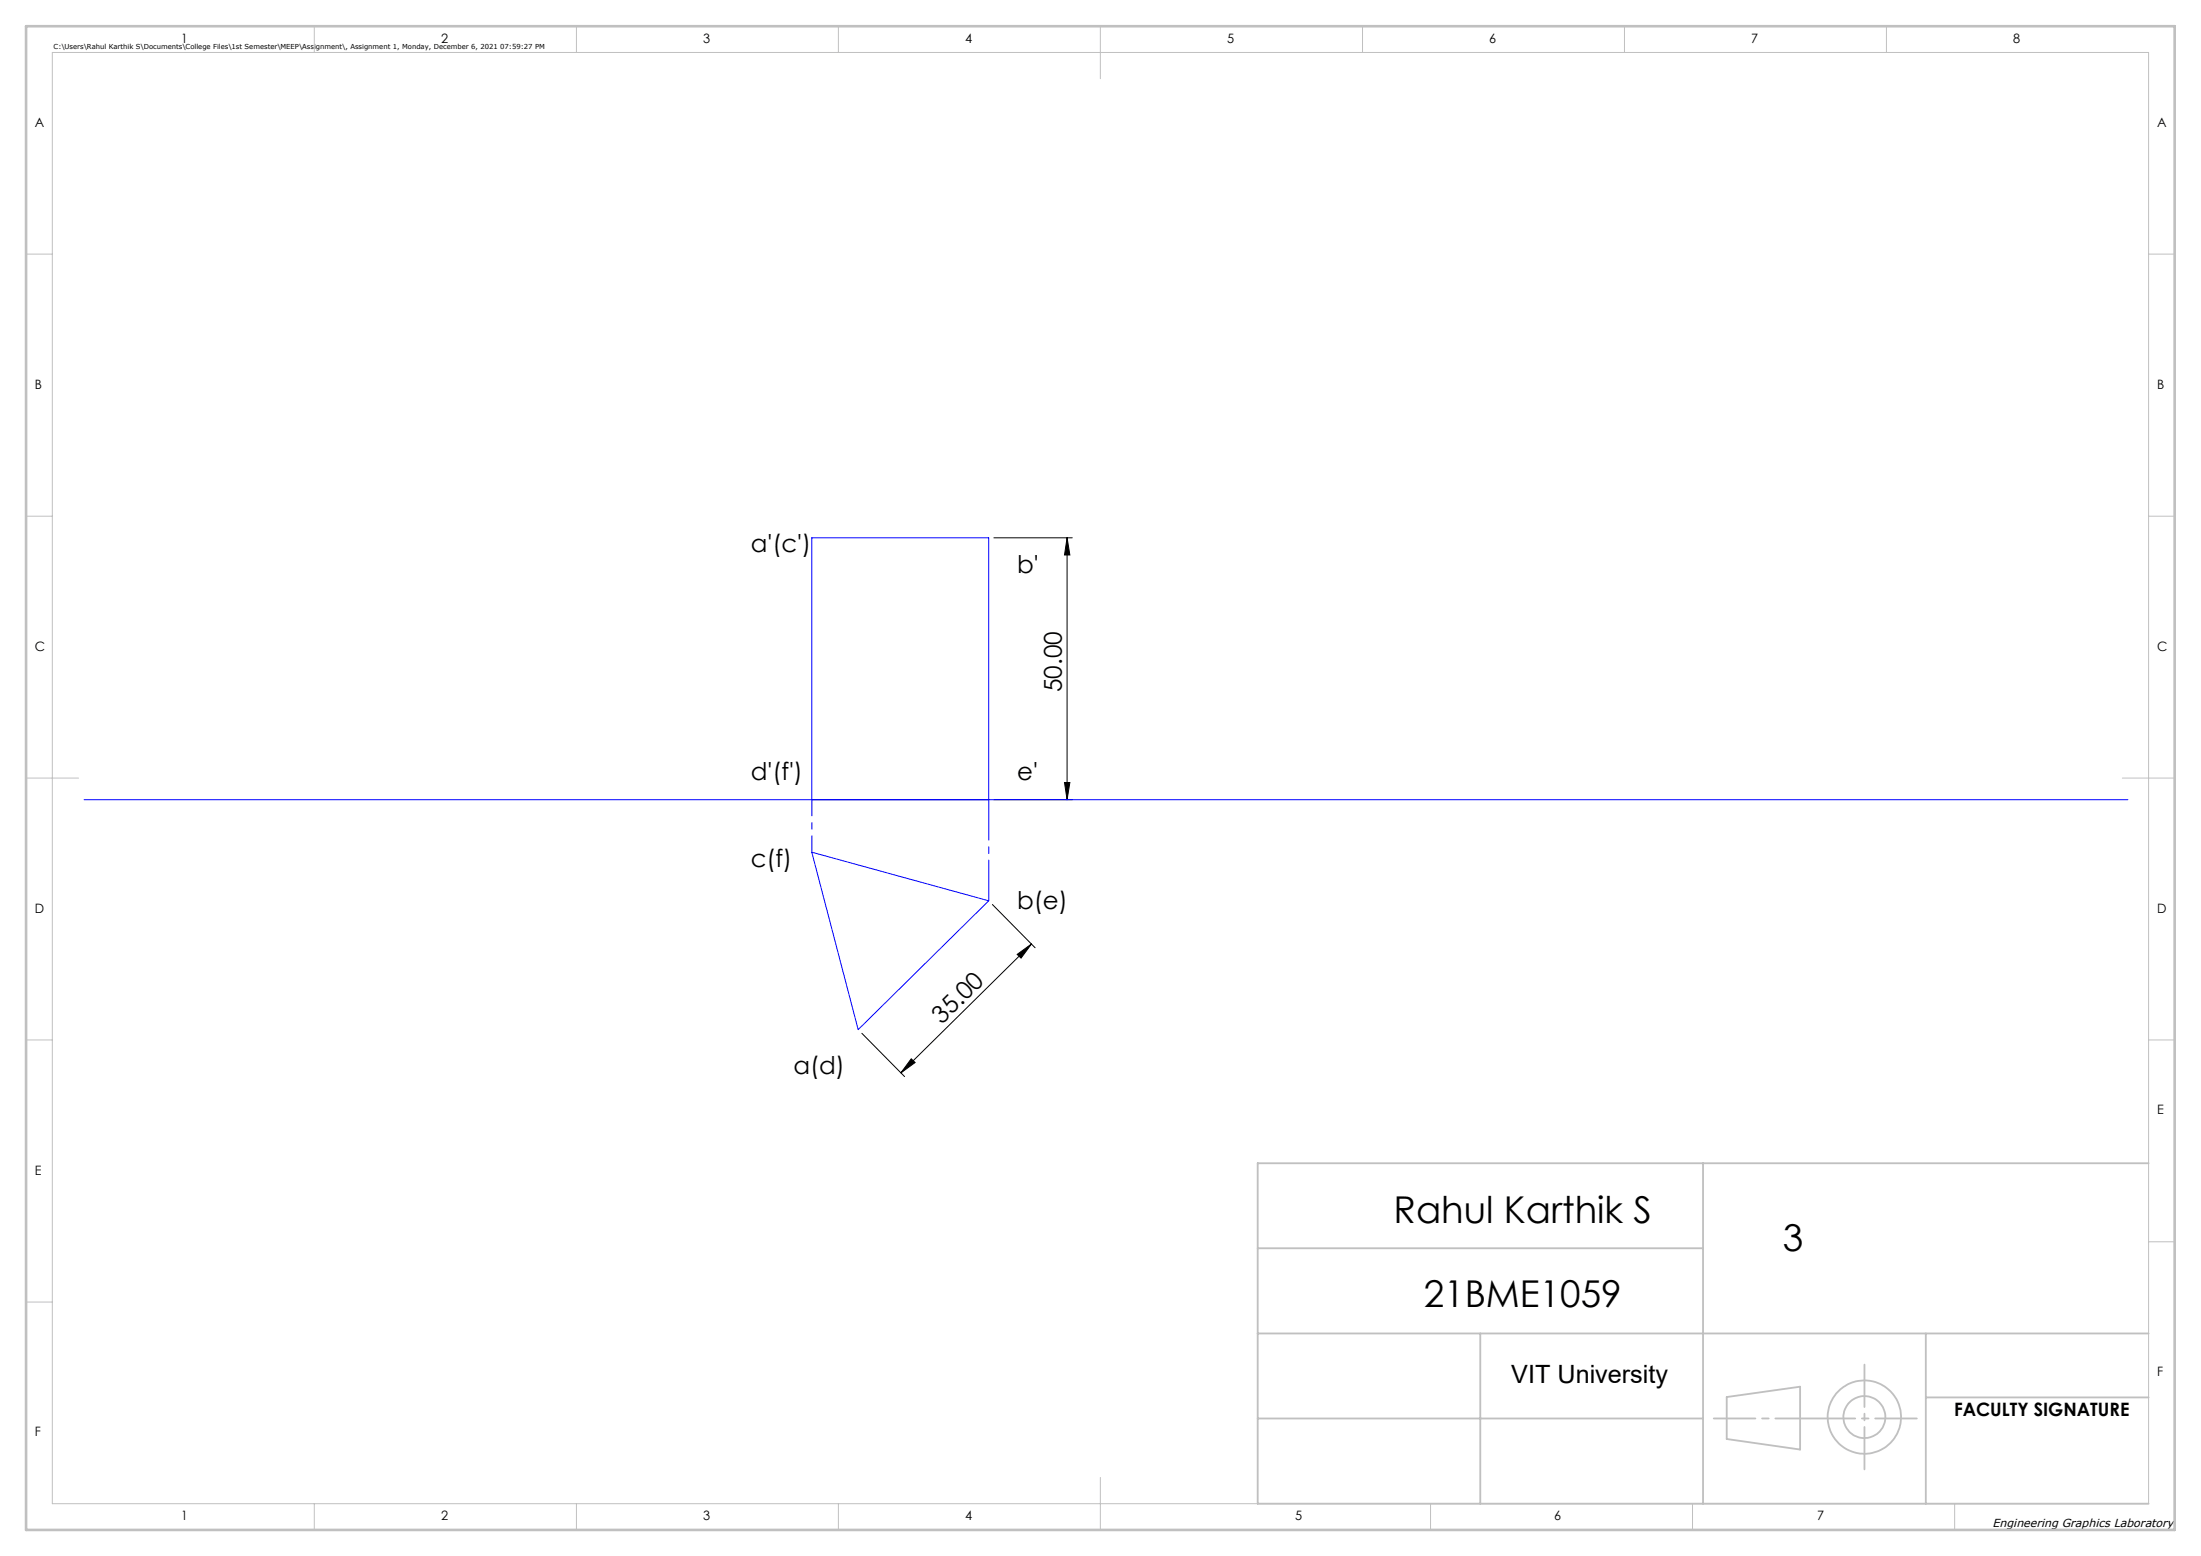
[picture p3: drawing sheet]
<svg xmlns="http://www.w3.org/2000/svg" width="420mm" height="297mm" viewBox="0 0 420 297" stroke-linecap="round" stroke-linejoin="round" font-family="sans-serif">
<path d="M189.7 102.7h14.9M203.6 102.7v49.9M203.6 102.7l.6 3.2h-1.1zM189.7 152.6h14.9M203.1 149.4h1.1l-.6 3.2zM189.4 172.6l8.1 8.3M164.5 197.2l8.1 8.3M194.1 182.2l2.7-2-2 2.7zM196.8 180.2l-24.9 24.6M173.9 202.1l.7 .7-2.7 2z" fill="none" stroke="#000" stroke-width=".19"/>
<g fill="none" stroke="#c0c0c0" stroke-width=".35">
<path d="M240 238.3h85M325 222v65M410 222h-170v65h170M240 254.5h170M282.5 254.5v32.5M367.5 254.5v32.5M240 270.8h85M329.5 266.7l14-2v12l-14-2zM367.5 266.7h42.5"/>
<circle cx="355.8" cy="270.5" r="7"/>
<circle cx="355.8" cy="270.5" r="4"/>
</g>
<g fill="none" stroke="#c0c0c0" stroke-width=".19">
<path d="M10 10h400v277h-400zM60 5v5M110 5v5M160 5v5M210 5v10M260 5v5M310 5v5M360 5v5M5 48.5h5M410 48.5h5M5 98.5h5M410 98.5h5"/>
<path d="M5 148.5h10M405 148.5h10M5 198.5h5M410 198.5h5M410 237h5M5 248.5h5M60 287v5M110 287v5M160 287v5M210 282v10M273 287v5M323 287v5"/>
<path d="M373 287v5"/>
</g>
<path d="M327 270.8h38.8" fill="none" stroke="#c0c0c0" stroke-width=".35" stroke-dasharray="15.2 1.3 1.3 1.3" stroke-dashoffset="7.3"/>
<path d="M355.8 260.5v20" fill="none" stroke="#c0c0c0" stroke-width=".35" stroke-dasharray="15.2 1.3 1.3 1.3" stroke-dashoffset="7.1"/>
<path d="M5 5h410v287h-410z" fill="none" stroke="#c0c0c0" stroke-width=".5"/>
<path d="M154.9 152.6v10" fill="none" stroke="#00f" stroke-width=".19" stroke-dasharray="15.2 1.3 1.3 1.3" stroke-dashoffset="12.1"/>
<path d="M188.7 171.9v-19.3" fill="none" stroke="#00f" stroke-width=".19" stroke-dasharray="15.2 1.3 1.3 1.3" stroke-dashoffset="7.5"/>
<path d="M16.1 152.6h389.9M154.9 152.6v-49.9h33.8v49.9M154.9 162.7l33.8 9.2-24.9 24.6z" fill="none" stroke="#00f" stroke-width=".19"/>
<g fill="#000">
<path d="M203.1 149.4h1.1l-.6 3.2zM203.6 102.7l.6 3.2h-1.1z"/>
<path d="M173.9 202.1l.7 .7-2.7 2zM194.1 182.2l2.7-2-2 2.7z"/>
</g>
<g font-size="7.1">
<text x="265.9" y="233.5">Rahul Karthik S</text>
<text x="340.2" y="238.7">3</text>
<text x="271.7" y="249.4">21BME1059</text>
</g>
<text font-size="4.8" x="288.4" y="264">VIT University</text>
<g font-size="4.7">
<text x="143.3" y="105.4">a'(c')</text>
<text x="194.1" y="109.3">b'</text>
<text x="202.6" y="132.1" transform="rotate(-90 202.6 132.1)">50.00</text>
<text x="143.3" y="148.8">d'(f')</text>
<text x="194.1" y="148.8">e'</text>
<text x="143.3" y="165.4">c(f)</text>
<text x="194.1" y="173.5">b(e)</text>
<text x="179.7" y="195.6" transform="rotate(-45 179.7 195.6)">35.00</text>
<text x="151.4" y="205">a(d)</text>
</g>
<text font-size="3.5" x="372.9" y="270.3">FACULTY SIGNATURE</text>
<g font-size="2.5">
<text x="34.6" y="8.2">1</text>
<text x="84.2" y="8.2">2</text>
<text x="134.2" y="8.2">3</text>
<text x="184.2" y="8.2">4</text>
<text x="234.2" y="8.2">5</text>
<text x="284.2" y="8.2">6</text>
<text x="334.2" y="8.2">7</text>
<text x="384.2" y="8.2">8</text>
<text x="6.7" y="24.2">A</text>
<text x="411.7" y="24.2">A</text>
<text x="6.7" y="74.2">B</text>
<text x="411.7" y="74.2">B</text>
<text x="6.7" y="124.2">C</text>
<text x="411.7" y="124.2">C</text>
<text x="6.7" y="174.2">D</text>
<text x="411.7" y="174.2">D</text>
<text x="411.7" y="212.7">E</text>
<text x="6.7" y="224.2">E</text>
<text x="411.7" y="262.7">F</text>
<text x="6.7" y="274.2">F</text>
<text x="34.6" y="290.2">1</text>
<text x="84.2" y="290.2">2</text>
<text x="134.2" y="290.2">3</text>
<text x="184.2" y="290.2">4</text>
<text x="247.2" y="290.2">5</text>
<text x="296.5" y="290.2">6</text>
<text x="346.8" y="290.2">7</text>
</g>
<text font-size="2.2" x="380.2" y="291.4">Engineering Graphics Laboratory</text>
<text font-size="1.3" x="10.2" y="9.3">C:\Users\Rahul Karthik S\Documents\College Files\1st Semester\MEEP\Assignment\, Assignment 1, Monday, December 6, 2021 07:59:27 PM</text>
</svg>
